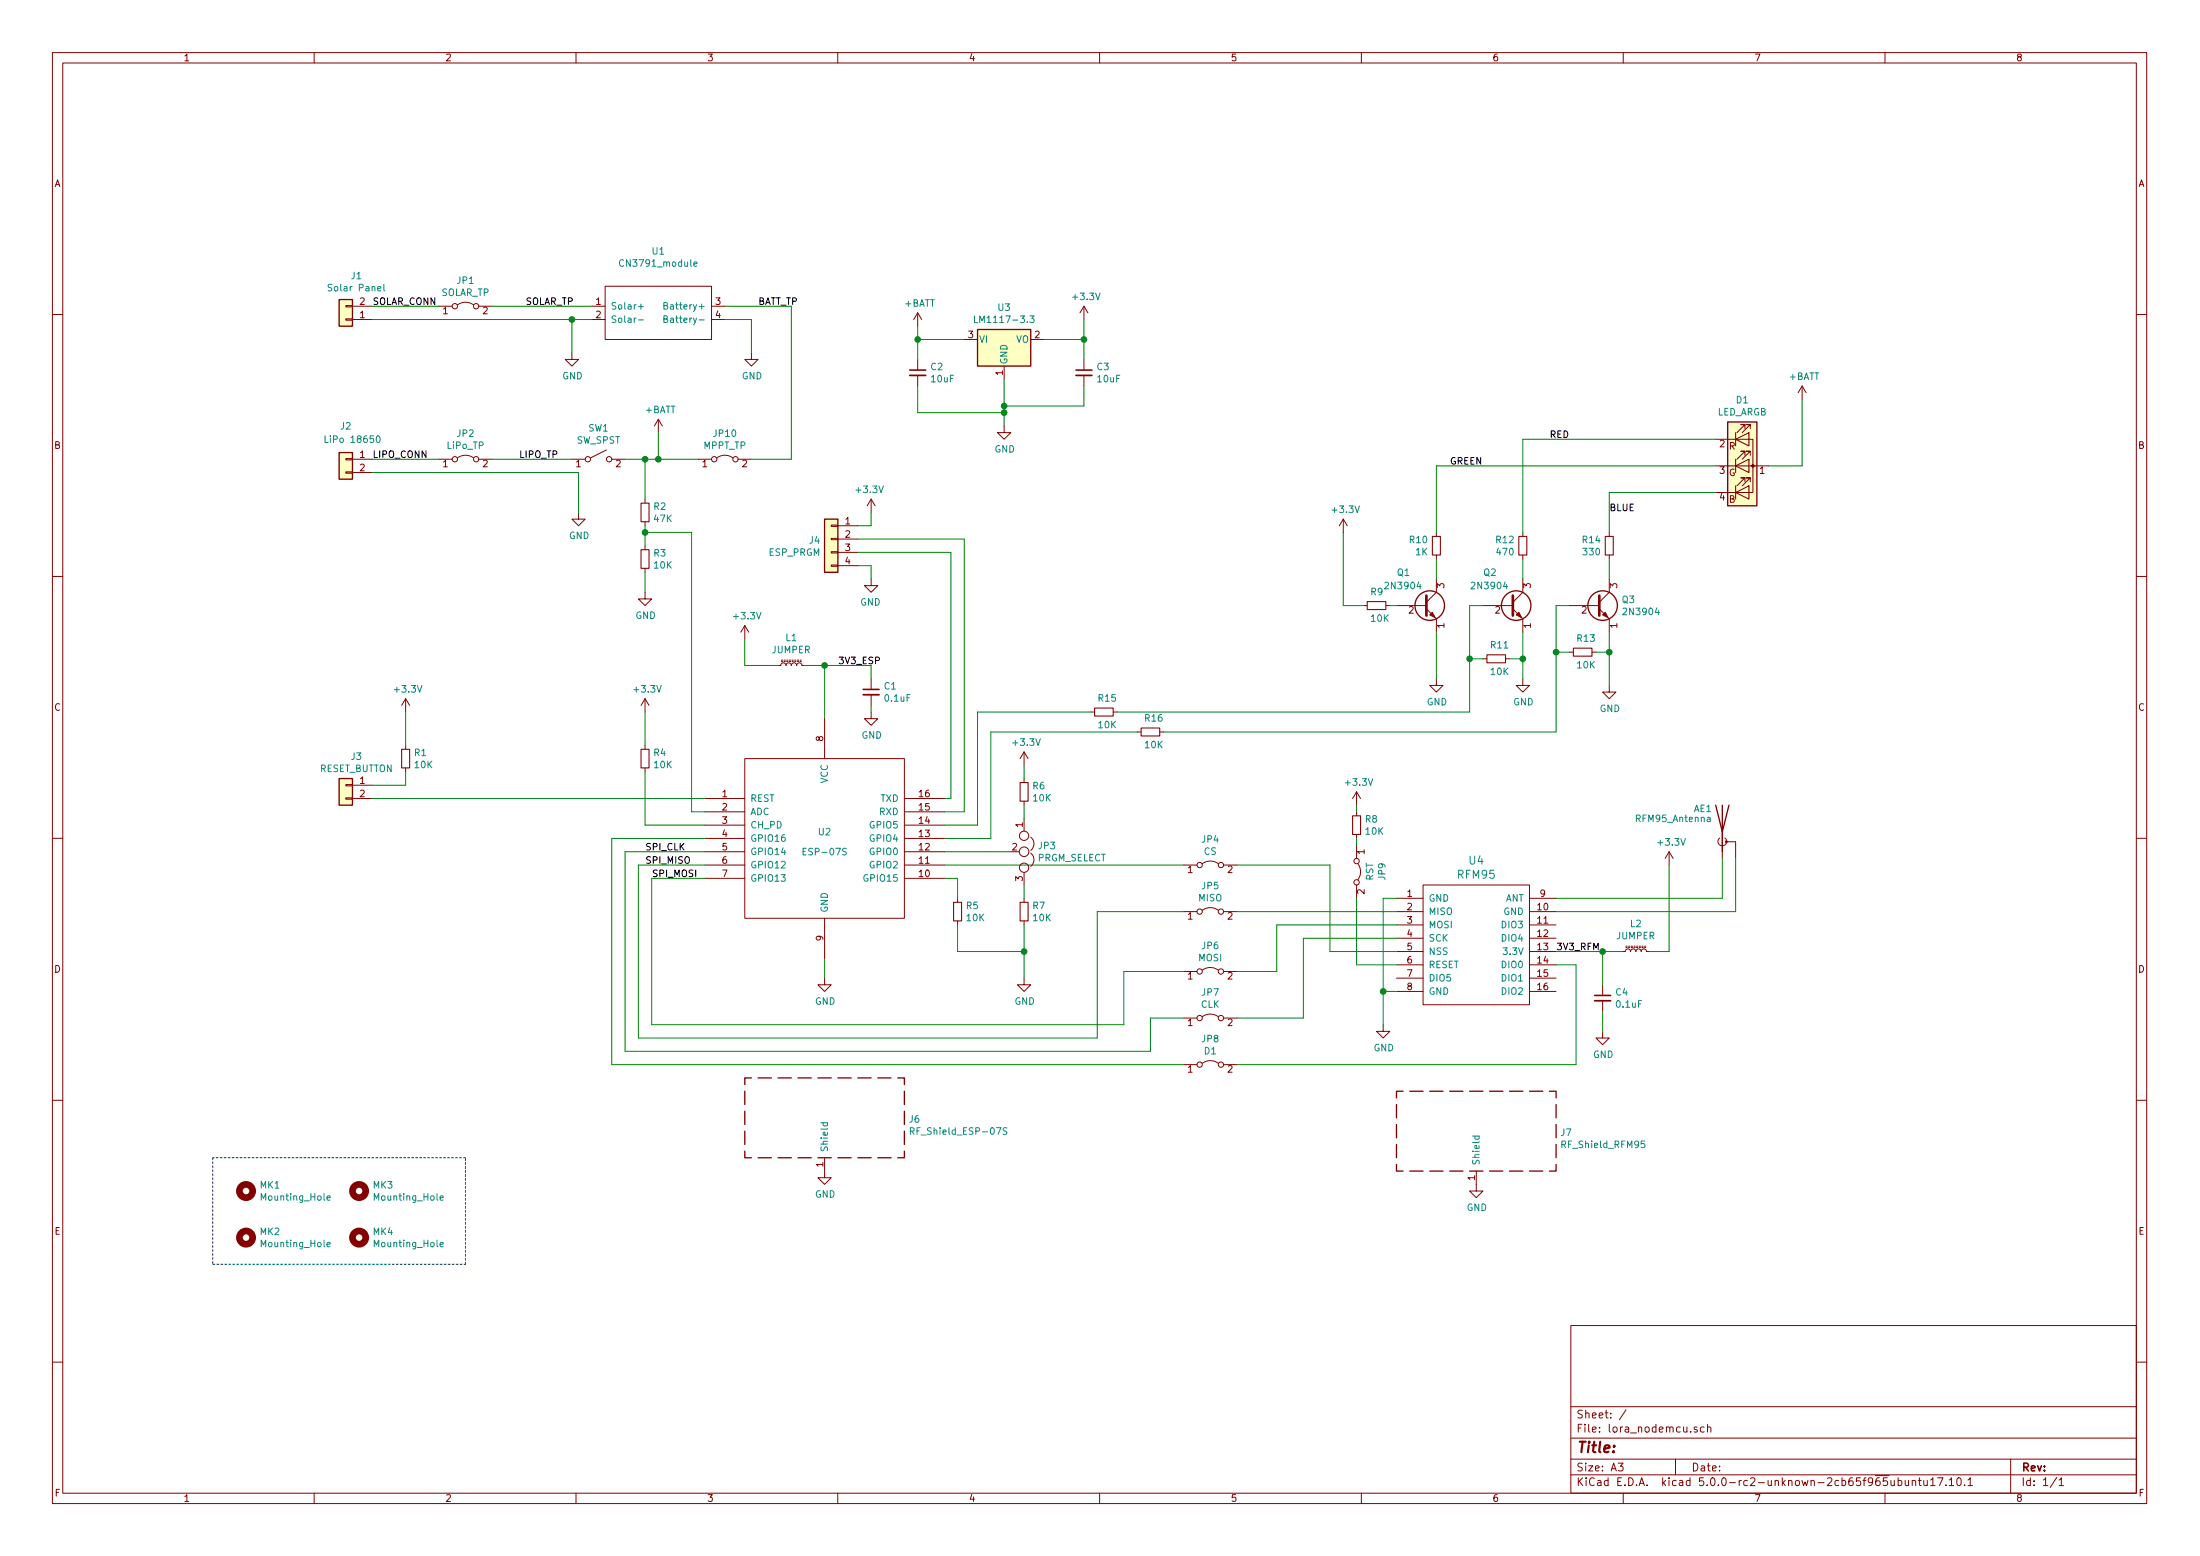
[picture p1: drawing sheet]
EESchema Schematic File Version 4
LIBS:lora_nodemcu-cache
EELAYER 29 0
EELAYER END
$Descr A3 16535 11693
encoding utf-8
Sheet 1 1
Title ""
Date ""
Rev ""
Comp ""
Comment1 ""
Comment2 ""
Comment3 ""
Comment4 ""
$EndDescr
$Comp
L rfm95:RFM95 U4
U 1 1
P 11050 7100
F 0 "U4" H 11100 7737 60  0000 C CNN
F 1 "RFM95" H 11100 7631 60  0000 C CNN
F 2 "disaster_radio:RFM95" H 11050 7100 60  0001 C CNN
F 3 "" H 11050 7100 60  0001 C CNN
	1    11050 7100
	1    0    0    -1  
$EndComp
$Comp
L Regulator_Linear:LM1117-3.3 U3
U 1 1
P 7550 2550
F 0 "U3" H 7550 2792 50  0000 C CNN
F 1 "LM1117-3.3" H 7550 2701 50  0000 C CNN
F 2 "Package_TO_SOT_SMD:SOT-223-3_TabPin2" H 7550 2550 50  0001 C CNN
F 3 "http://www.ti.com/lit/ds/symlink/lm1117.pdf" H 7550 2550 50  0001 C CNN
	1    7550 2550
	1    0    0    -1  
$EndComp
$Comp
L lora_nodemcu-cache:+3.3V #PWR0101
U 1 1
P 8150 2400
F 0 "#PWR0101" H 8150 2250 50  0001 C CNN
F 1 "+3.3V" H 8165 2573 50  0000 C CNN
F 2 "" H 8150 2400 50  0001 C CNN
F 3 "" H 8150 2400 50  0001 C CNN
	1    8150 2400
	1    0    0    -1  
$EndComp
$Comp
L Device:C_Small C2
U 1 1
P 6900 2800
F 0 "C2" H 6992 2846 50  0000 L CNN
F 1 "10uF" H 6992 2755 50  0000 L CNN
F 2 "Capacitor_SMD:C_0805_2012Metric_Pad1.15x1.50mm_HandSolder" H 6900 2800 50  0001 C CNN
F 3 "~" H 6900 2800 50  0001 C CNN
	1    6900 2800
	1    0    0    -1  
$EndComp
$Comp
L Device:C_Small C3
U 1 1
P 8150 2800
F 0 "C3" H 8242 2846 50  0000 L CNN
F 1 "10uF" H 8242 2755 50  0000 L CNN
F 2 "Capacitor_SMD:C_0805_2012Metric_Pad1.15x1.50mm_HandSolder" H 8150 2800 50  0001 C CNN
F 3 "~" H 8150 2800 50  0001 C CNN
	1    8150 2800
	1    0    0    -1  
$EndComp
$Comp
L power:GND #PWR0102
U 1 1
P 7550 3200
F 0 "#PWR0102" H 7550 2950 50  0001 C CNN
F 1 "GND" H 7555 3027 50  0000 C CNN
F 2 "" H 7550 3200 50  0001 C CNN
F 3 "" H 7550 3200 50  0001 C CNN
	1    7550 3200
	1    0    0    -1  
$EndComp
$Comp
L lora_nodemcu-rescue:Antenna_Shield-device AE1
U 1 1
P 12950 6250
F 0 "AE1" H 12875 6425 50  0000 R CNN
F 1 "RFM95_Antenna" H 12875 6350 50  0000 R CNN
F 2 "Connector_Coaxial:U.FL_Hirose_U.FL-R-SMT-1_Vertical" H 12950 6350 50  0001 C CNN
F 3 "" H 12950 6350 50  0001 C CNN
	1    12950 6250
	1    0    0    -1  
$EndComp
$Comp
L Jumper:Jumper_2_Bridged JP5
U 1 1
P 9100 6850
F 0 "JP5" H 9100 7045 50  0000 C CNN
F 1 "MISO" H 9100 6954 50  0000 C CNN
F 2 "Jumper:SolderJumper-2_P1.3mm_Bridged_Pad1.0x1.5mm" H 9100 6850 50  0001 C CNN
F 3 "~" H 9100 6850 50  0001 C CNN
	1    9100 6850
	1    0    0    -1  
$EndComp
$Comp
L Jumper:Jumper_2_Bridged JP6
U 1 1
P 9100 7300
F 0 "JP6" H 9100 7495 50  0000 C CNN
F 1 "MOSI" H 9100 7404 50  0000 C CNN
F 2 "Jumper:SolderJumper-2_P1.3mm_Bridged_Pad1.0x1.5mm" H 9100 7300 50  0001 C CNN
F 3 "~" H 9100 7300 50  0001 C CNN
	1    9100 7300
	1    0    0    -1  
$EndComp
$Comp
L Jumper:Jumper_2_Bridged JP7
U 1 1
P 9100 7650
F 0 "JP7" H 9100 7845 50  0000 C CNN
F 1 "CLK" H 9100 7754 50  0000 C CNN
F 2 "Jumper:SolderJumper-2_P1.3mm_Bridged_Pad1.0x1.5mm" H 9100 7650 50  0001 C CNN
F 3 "~" H 9100 7650 50  0001 C CNN
	1    9100 7650
	1    0    0    -1  
$EndComp
$Comp
L power:+BATT #PWR0103
U 1 1
P 4950 3250
F 0 "#PWR0103" H 4950 3100 50  0001 C CNN
F 1 "+BATT" H 4965 3423 50  0000 C CNN
F 2 "" H 4950 3250 50  0001 C CNN
F 3 "" H 4950 3250 50  0001 C CNN
	1    4950 3250
	1    0    0    -1  
$EndComp
$Comp
L Connector_Generic:Conn_01x02 J2
U 1 1
P 2600 3450
F 0 "J2" H 2600 3700 50  0000 C CNN
F 1 "LiPo 18650" H 2550 3600 50  0000 C CNN
F 2 "Battery:BatteryHolder_MPD_BH-18650-PC2" H 2600 3450 50  0001 C CNN
F 3 "~" H 2600 3450 50  0001 C CNN
	1    2600 3450
	-1   0    0    -1  
$EndComp
$Comp
L power:GND #PWR0104
U 1 1
P 4350 3850
F 0 "#PWR0104" H 4350 3600 50  0001 C CNN
F 1 "GND" H 4355 3677 50  0000 C CNN
F 2 "" H 4350 3850 50  0001 C CNN
F 3 "" H 4350 3850 50  0001 C CNN
	1    4350 3850
	1    0    0    -1  
$EndComp
$Comp
L Connector_Generic:Conn_01x02 J1
U 1 1
P 2600 2400
F 0 "J1" H 2520 2075 50  0000 C CNN
F 1 "Solar Panel" H 2520 2166 50  0000 C CNN
F 2 "disaster_radio:solar_panel_conn" H 2600 2400 50  0001 C CNN
F 3 "~" H 2600 2400 50  0001 C CNN
	1    2600 2400
	-1   0    0    1   
$EndComp
$Comp
L disaster_radio:CN3791_module U1
U 1 1
P 4950 2350
F 0 "U1" H 4950 2815 50  0000 C CNN
F 1 "CN3791_module" H 4950 2724 50  0000 C CNN
F 2 "disaster_radio:CN3791_module" H 4950 2400 50  0001 C CNN
F 3 "" H 4950 2400 50  0001 C CNN
	1    4950 2350
	1    0    0    -1  
$EndComp
$Comp
L power:GND #PWR0105
U 1 1
P 4300 2650
F 0 "#PWR0105" H 4300 2400 50  0001 C CNN
F 1 "GND" H 4305 2477 50  0000 C CNN
F 2 "" H 4300 2650 50  0001 C CNN
F 3 "" H 4300 2650 50  0001 C CNN
	1    4300 2650
	1    0    0    -1  
$EndComp
Wire Wire Line
	4300 2650 4300 2400
Wire Wire Line
	4300 2400 2800 2400
Wire Wire Line
	4300 2400 4450 2400
Connection ~ 4300 2400
$Comp
L power:GND #PWR0106
U 1 1
P 5650 2650
F 0 "#PWR0106" H 5650 2400 50  0001 C CNN
F 1 "GND" H 5655 2477 50  0000 C CNN
F 2 "" H 5650 2650 50  0001 C CNN
F 3 "" H 5650 2650 50  0001 C CNN
	1    5650 2650
	1    0    0    -1  
$EndComp
Wire Wire Line
	5450 2400 5650 2400
Wire Wire Line
	5650 2400 5650 2650
Wire Wire Line
	5450 2300 5950 2300
Wire Wire Line
	5950 2300 5950 3450
Wire Wire Line
	4350 3850 4350 3550
Wire Wire Line
	4350 3550 2800 3550
Wire Wire Line
	4950 3250 4950 3450
$Comp
L power:+BATT #PWR0107
U 1 1
P 6900 2450
F 0 "#PWR0107" H 6900 2300 50  0001 C CNN
F 1 "+BATT" H 6915 2623 50  0000 C CNN
F 2 "" H 6900 2450 50  0001 C CNN
F 3 "" H 6900 2450 50  0001 C CNN
	1    6900 2450
	1    0    0    -1  
$EndComp
Wire Wire Line
	6900 2450 6900 2550
Wire Wire Line
	7250 2550 6900 2550
Connection ~ 6900 2550
Wire Wire Line
	6900 2550 6900 2700
Wire Wire Line
	7550 2850 7550 3050
Wire Wire Line
	7550 3100 6900 3100
Wire Wire Line
	6900 3100 6900 2900
Connection ~ 7550 3100
Wire Wire Line
	7550 3100 7550 3200
Wire Wire Line
	7550 3050 8150 3050
Wire Wire Line
	8150 3050 8150 2900
Connection ~ 7550 3050
Wire Wire Line
	7550 3050 7550 3100
Wire Wire Line
	7850 2550 8150 2550
Connection ~ 8150 2550
Wire Wire Line
	8150 2550 8150 2400
$Comp
L Connector_Generic:Conn_01x04 J4
U 1 1
P 6250 4050
F 0 "J4" H 6329 4042 50  0000 L CNN
F 1 "ESP_PRGM" H 6329 3951 50  0000 L CNN
F 2 "Connector_PinHeader_2.54mm:PinHeader_1x04_P2.54mm_Vertical" H 6250 4050 50  0001 C CNN
F 3 "~" H 6250 4050 50  0001 C CNN
	1    6250 4050
	-1   0    0    -1  
$EndComp
$Comp
L power:GND #PWR0108
U 1 1
P 6550 4350
F 0 "#PWR0108" H 6550 4100 50  0001 C CNN
F 1 "GND" H 6555 4177 50  0000 C CNN
F 2 "" H 6550 4350 50  0001 C CNN
F 3 "" H 6550 4350 50  0001 C CNN
	1    6550 4350
	-1   0    0    -1  
$EndComp
Wire Wire Line
	6550 4350 6550 4250
Wire Wire Line
	6550 4250 6450 4250
$Comp
L lora_nodemcu-cache:+3.3V #PWR0109
U 1 1
P 6550 3850
F 0 "#PWR0109" H 6550 3700 50  0001 C CNN
F 1 "+3.3V" H 6565 4023 50  0000 C CNN
F 2 "" H 6550 3850 50  0001 C CNN
F 3 "" H 6550 3850 50  0001 C CNN
	1    6550 3850
	-1   0    0    -1  
$EndComp
Wire Wire Line
	6550 3850 6550 3950
Wire Wire Line
	6550 3950 6450 3950
$Comp
L lora_nodemcu-cache:+3.3V #PWR0110
U 1 1
P 5600 4800
F 0 "#PWR0110" H 5600 4650 50  0001 C CNN
F 1 "+3.3V" H 5615 4973 50  0000 C CNN
F 2 "" H 5600 4800 50  0001 C CNN
F 3 "" H 5600 4800 50  0001 C CNN
	1    5600 4800
	1    0    0    -1  
$EndComp
$Comp
L Device:C_Small C1
U 1 1
P 6550 5200
F 0 "C1" H 6642 5246 50  0000 L CNN
F 1 "0.1uF" H 6642 5155 50  0000 L CNN
F 2 "Capacitor_SMD:C_0805_2012Metric_Pad1.15x1.50mm_HandSolder" H 6550 5200 50  0001 C CNN
F 3 "~" H 6550 5200 50  0001 C CNN
	1    6550 5200
	1    0    0    -1  
$EndComp
$Comp
L power:GND #PWR0111
U 1 1
P 6550 5350
F 0 "#PWR0111" H 6550 5100 50  0001 C CNN
F 1 "GND" H 6555 5177 50  0000 C CNN
F 2 "" H 6550 5350 50  0001 C CNN
F 3 "" H 6550 5350 50  0001 C CNN
	1    6550 5350
	1    0    0    -1  
$EndComp
Wire Wire Line
	6550 5100 6550 5000
Wire Wire Line
	6550 5000 6200 5000
Wire Wire Line
	6200 5000 6200 5400
Wire Wire Line
	6550 5350 6550 5300
$Comp
L power:GND #PWR0112
U 1 1
P 6200 7350
F 0 "#PWR0112" H 6200 7100 50  0001 C CNN
F 1 "GND" H 6205 7177 50  0000 C CNN
F 2 "" H 6200 7350 50  0001 C CNN
F 3 "" H 6200 7350 50  0001 C CNN
	1    6200 7350
	1    0    0    -1  
$EndComp
Wire Wire Line
	6200 7200 6200 7350
Wire Wire Line
	5300 6200 4850 6200
$Comp
L Device:R_Small R6
U 1 1
P 7700 5950
F 0 "R6" H 7759 5996 50  0000 L CNN
F 1 "10K" H 7759 5905 50  0000 L CNN
F 2 "Resistor_SMD:R_0805_2012Metric_Pad1.15x1.50mm_HandSolder" H 7700 5950 50  0001 C CNN
F 3 "~" H 7700 5950 50  0001 C CNN
	1    7700 5950
	1    0    0    -1  
$EndComp
Wire Wire Line
	7100 6600 7200 6600
$Comp
L lora_nodemcu-cache:+3.3V #PWR0113
U 1 1
P 7700 5750
F 0 "#PWR0113" H 7700 5600 50  0001 C CNN
F 1 "+3.3V" H 7715 5923 50  0000 C CNN
F 2 "" H 7700 5750 50  0001 C CNN
F 3 "" H 7700 5750 50  0001 C CNN
	1    7700 5750
	1    0    0    -1  
$EndComp
Wire Wire Line
	7700 5750 7700 5850
$Comp
L Connector_Generic:Conn_01x02 J3
U 1 1
P 2600 5900
F 0 "J3" H 2520 6117 50  0000 C CNN
F 1 "RESET_BUTTON" H 2520 6026 50  0000 C CNN
F 2 "Connector_Phoenix_MC:PhoenixContact_MCV_1,5_2-G-5.08_1x02_P5.08mm_Vertical" H 2600 5900 50  0001 C CNN
F 3 "~" H 2600 5900 50  0001 C CNN
	1    2600 5900
	-1   0    0    -1  
$EndComp
Wire Wire Line
	2800 6000 5300 6000
$Comp
L Device:R_Small R1
U 1 1
P 3050 5700
F 0 "R1" H 3109 5746 50  0000 L CNN
F 1 "10K" H 3109 5655 50  0000 L CNN
F 2 "Resistor_SMD:R_0805_2012Metric_Pad1.15x1.50mm_HandSolder" H 3050 5700 50  0001 C CNN
F 3 "~" H 3050 5700 50  0001 C CNN
	1    3050 5700
	1    0    0    -1  
$EndComp
$Comp
L lora_nodemcu-cache:+3.3V #PWR0114
U 1 1
P 3050 5350
F 0 "#PWR0114" H 3050 5200 50  0001 C CNN
F 1 "+3.3V" H 3065 5523 50  0000 C CNN
F 2 "" H 3050 5350 50  0001 C CNN
F 3 "" H 3050 5350 50  0001 C CNN
	1    3050 5350
	1    0    0    -1  
$EndComp
$Comp
L Device:R_Small R4
U 1 1
P 4850 5700
F 0 "R4" H 4909 5746 50  0000 L CNN
F 1 "10K" H 4909 5655 50  0000 L CNN
F 2 "Resistor_SMD:R_0805_2012Metric_Pad1.15x1.50mm_HandSolder" H 4850 5700 50  0001 C CNN
F 3 "~" H 4850 5700 50  0001 C CNN
	1    4850 5700
	1    0    0    -1  
$EndComp
Wire Wire Line
	4850 5800 4850 6200
$Comp
L lora_nodemcu-cache:+3.3V #PWR0115
U 1 1
P 4850 5350
F 0 "#PWR0115" H 4850 5200 50  0001 C CNN
F 1 "+3.3V" H 4865 5523 50  0000 C CNN
F 2 "" H 4850 5350 50  0001 C CNN
F 3 "" H 4850 5350 50  0001 C CNN
	1    4850 5350
	1    0    0    -1  
$EndComp
Wire Wire Line
	4850 5350 4850 5600
Wire Wire Line
	3050 5350 3050 5600
Wire Wire Line
	3050 5800 3050 5900
Wire Wire Line
	3050 5900 2800 5900
$Comp
L Device:R_Small R7
U 1 1
P 7700 6850
F 0 "R7" H 7759 6896 50  0000 L CNN
F 1 "10K" H 7759 6805 50  0000 L CNN
F 2 "Resistor_SMD:R_0805_2012Metric_Pad1.15x1.50mm_HandSolder" H 7700 6850 50  0001 C CNN
F 3 "~" H 7700 6850 50  0001 C CNN
	1    7700 6850
	1    0    0    -1  
$EndComp
$Comp
L power:GND #PWR0116
U 1 1
P 7700 7350
F 0 "#PWR0116" H 7700 7100 50  0001 C CNN
F 1 "GND" H 7705 7177 50  0000 C CNN
F 2 "" H 7700 7350 50  0001 C CNN
F 3 "" H 7700 7350 50  0001 C CNN
	1    7700 7350
	1    0    0    -1  
$EndComp
Wire Wire Line
	7700 7350 7700 7150
$Comp
L Device:L_Core_Ferrite_Small L1
U 1 1
P 5950 5000
F 0 "L1" V 6155 5000 50  0000 C CNN
F 1 "JUMPER" V 6064 5000 50  0000 C CNN
F 2 "Inductor_SMD:L_0805_2012Metric_Pad1.15x1.50mm_HandSolder" H 5950 5000 50  0001 C CNN
F 3 "~" H 5950 5000 50  0001 C CNN
	1    5950 5000
	0    -1   -1   0   
$EndComp
Wire Wire Line
	6200 5000 6050 5000
Connection ~ 6200 5000
Wire Wire Line
	5600 4800 5600 5000
Wire Wire Line
	5600 5000 5850 5000
$Comp
L Jumper:Jumper_2_Bridged JP4
U 1 1
P 9100 6500
F 0 "JP4" H 9100 6695 50  0000 C CNN
F 1 "CS" H 9100 6604 50  0000 C CNN
F 2 "Jumper:SolderJumper-2_P1.3mm_Bridged_Pad1.0x1.5mm" H 9100 6500 50  0001 C CNN
F 3 "~" H 9100 6500 50  0001 C CNN
	1    9100 6500
	1    0    0    -1  
$EndComp
$Comp
L Jumper:Jumper_2_Bridged JP9
U 1 1
P 10200 6550
F 0 "JP9" H 10200 6745 50  0000 C CNN
F 1 "RST" H 10200 6654 50  0000 C CNN
F 2 "Jumper:SolderJumper-2_P1.3mm_Bridged_Pad1.0x1.5mm" H 10200 6550 50  0001 C CNN
F 3 "~" H 10200 6550 50  0001 C CNN
	1    10200 6550
	0    1    1    0   
$EndComp
$Comp
L Jumper:Jumper_2_Bridged JP8
U 1 1
P 9100 8000
F 0 "JP8" H 9100 8195 50  0000 C CNN
F 1 "D1" H 9100 8104 50  0000 C CNN
F 2 "Jumper:SolderJumper-2_P1.3mm_Bridged_Pad1.0x1.5mm" H 9100 8000 50  0001 C CNN
F 3 "~" H 9100 8000 50  0001 C CNN
	1    9100 8000
	1    0    0    -1  
$EndComp
Text Label 4850 6400 0    50   ~ 0
SPI_CLK
Text Label 4850 6500 0    50   ~ 0
SPI_MISO
Wire Wire Line
	5300 6600 4900 6600
Text Label 4900 6600 0    50   ~ 0
SPI_MOSI
$Comp
L lora_nodemcu-cache:+3.3V #PWR0117
U 1 1
P 12550 6500
F 0 "#PWR0117" H 12550 6350 50  0001 C CNN
F 1 "+3.3V" H 12565 6673 50  0000 C CNN
F 2 "" H 12550 6500 50  0001 C CNN
F 3 "" H 12550 6500 50  0001 C CNN
	1    12550 6500
	1    0    0    -1  
$EndComp
$Comp
L power:GND #PWR0118
U 1 1
P 12050 7750
F 0 "#PWR0118" H 12050 7500 50  0001 C CNN
F 1 "GND" H 12055 7577 50  0000 C CNN
F 2 "" H 12050 7750 50  0001 C CNN
F 3 "" H 12050 7750 50  0001 C CNN
	1    12050 7750
	1    0    0    -1  
$EndComp
Wire Wire Line
	12050 7150 11700 7150
$Comp
L Device:C_Small C4
U 1 1
P 12050 7500
F 0 "C4" H 12142 7546 50  0000 L CNN
F 1 "0.1uF" H 12142 7455 50  0000 L CNN
F 2 "Capacitor_SMD:C_0805_2012Metric_Pad1.15x1.50mm_HandSolder" H 12050 7500 50  0001 C CNN
F 3 "~" H 12050 7500 50  0001 C CNN
	1    12050 7500
	1    0    0    -1  
$EndComp
Wire Wire Line
	12050 7400 12050 7150
Wire Wire Line
	12050 7600 12050 7750
Wire Wire Line
	11700 7250 11850 7250
Wire Wire Line
	11850 7250 11850 8000
Wire Wire Line
	11850 8000 9300 8000
Wire Wire Line
	10500 7150 10000 7150
Wire Wire Line
	10000 7150 10000 6500
Wire Wire Line
	10000 6500 9300 6500
Wire Wire Line
	9800 7050 10500 7050
Wire Wire Line
	9800 7050 9800 7650
Wire Wire Line
	9800 7650 9300 7650
Wire Wire Line
	10500 6950 9600 6950
Wire Wire Line
	9600 6950 9600 7300
Wire Wire Line
	9600 7300 9300 7300
Wire Wire Line
	10500 7250 10200 7250
$Comp
L power:GND #PWR0119
U 1 1
P 10400 7700
F 0 "#PWR0119" H 10400 7450 50  0001 C CNN
F 1 "GND" H 10405 7527 50  0000 C CNN
F 2 "" H 10400 7700 50  0001 C CNN
F 3 "" H 10400 7700 50  0001 C CNN
	1    10400 7700
	1    0    0    -1  
$EndComp
Wire Wire Line
	10500 7450 10400 7450
Wire Wire Line
	10400 7450 10400 7700
Wire Wire Line
	10500 6750 10400 6750
Wire Wire Line
	10400 6750 10400 7450
Connection ~ 10400 7450
Wire Wire Line
	12950 6450 12950 6750
Wire Wire Line
	12950 6750 11700 6750
Wire Wire Line
	13050 6450 13050 6850
Wire Wire Line
	13050 6850 11700 6850
Wire Wire Line
	4900 6600 4900 7700
Wire Wire Line
	4900 7700 8450 7700
Wire Wire Line
	8450 7700 8450 7300
Wire Wire Line
	8450 7300 8900 7300
Wire Wire Line
	4800 6500 4800 7800
Wire Wire Line
	4800 7800 8250 7800
Wire Wire Line
	8250 7800 8250 6850
Wire Wire Line
	8250 6850 8900 6850
Wire Wire Line
	4800 6500 5300 6500
Wire Wire Line
	8900 7650 8650 7650
Wire Wire Line
	8650 7650 8650 7900
Wire Wire Line
	8650 7900 4700 7900
Wire Wire Line
	4700 7900 4700 6400
Wire Wire Line
	4700 6400 5300 6400
$Comp
L Switch:SW_SPST SW1
U 1 1
P 4500 3450
F 0 "SW1" H 4500 3685 50  0000 C CNN
F 1 "SW_SPST" H 4500 3594 50  0000 C CNN
F 2 "Connector_Phoenix_MC:PhoenixContact_MCV_1,5_2-G-5.08_1x02_P5.08mm_Vertical" H 4500 3450 50  0001 C CNN
F 3 "" H 4500 3450 50  0001 C CNN
	1    4500 3450
	1    0    0    -1  
$EndComp
Wire Wire Line
	4700 3450 4850 3450
$Comp
L Jumper:Jumper_2_Bridged JP1
U 1 1
P 3500 2300
F 0 "JP1" H 3500 2495 50  0000 C CNN
F 1 "SOLAR_TP" H 3500 2404 50  0000 C CNN
F 2 "Jumper:SolderJumper-2_P1.3mm_Bridged_Pad1.0x1.5mm" H 3500 2300 50  0001 C CNN
F 3 "~" H 3500 2300 50  0001 C CNN
	1    3500 2300
	1    0    0    -1  
$EndComp
$Comp
L Jumper:Jumper_2_Bridged JP2
U 1 1
P 3500 3450
F 0 "JP2" H 3500 3645 50  0000 C CNN
F 1 "LiPo_TP" H 3500 3554 50  0000 C CNN
F 2 "Jumper:SolderJumper-2_P1.3mm_Bridged_Pad1.0x1.5mm" H 3500 3450 50  0001 C CNN
F 3 "~" H 3500 3450 50  0001 C CNN
	1    3500 3450
	1    0    0    -1  
$EndComp
Wire Wire Line
	3700 3450 4300 3450
Wire Wire Line
	3300 3450 2800 3450
Wire Wire Line
	3700 2300 4450 2300
Wire Wire Line
	3300 2300 2800 2300
$Comp
L Device:R_Small R3
U 1 1
P 4850 4200
F 0 "R3" H 4909 4246 50  0000 L CNN
F 1 "10K" H 4909 4155 50  0000 L CNN
F 2 "Resistor_SMD:R_0805_2012Metric_Pad1.15x1.50mm_HandSolder" H 4850 4200 50  0001 C CNN
F 3 "~" H 4850 4200 50  0001 C CNN
	1    4850 4200
	1    0    0    -1  
$EndComp
$Comp
L Device:R_Small R2
U 1 1
P 4850 3850
F 0 "R2" H 4909 3896 50  0000 L CNN
F 1 "47K" H 4909 3805 50  0000 L CNN
F 2 "Resistor_SMD:R_0805_2012Metric_Pad1.15x1.50mm_HandSolder" H 4850 3850 50  0001 C CNN
F 3 "~" H 4850 3850 50  0001 C CNN
	1    4850 3850
	1    0    0    -1  
$EndComp
$Comp
L power:GND #PWR0120
U 1 1
P 4850 4450
F 0 "#PWR0120" H 4850 4200 50  0001 C CNN
F 1 "GND" H 4855 4277 50  0000 C CNN
F 2 "" H 4850 4450 50  0001 C CNN
F 3 "" H 4850 4450 50  0001 C CNN
	1    4850 4450
	1    0    0    -1  
$EndComp
Wire Wire Line
	4850 4450 4850 4300
Wire Wire Line
	4850 4100 4850 4000
Wire Wire Line
	4850 3750 4850 3450
Connection ~ 4850 3450
Wire Wire Line
	4850 3450 4950 3450
Wire Wire Line
	4850 4000 5200 4000
Wire Wire Line
	5200 4000 5200 6100
Wire Wire Line
	5200 6100 5300 6100
Connection ~ 4850 4000
Wire Wire Line
	4850 4000 4850 3950
Wire Wire Line
	5300 6300 4600 6300
Wire Wire Line
	4600 6300 4600 8000
$Comp
L Device:R_Small R8
U 1 1
P 10200 6200
F 0 "R8" H 10259 6246 50  0000 L CNN
F 1 "10K" H 10259 6155 50  0000 L CNN
F 2 "Resistor_SMD:R_0805_2012Metric_Pad1.15x1.50mm_HandSolder" H 10200 6200 50  0001 C CNN
F 3 "~" H 10200 6200 50  0001 C CNN
	1    10200 6200
	1    0    0    -1  
$EndComp
$Comp
L lora_nodemcu-cache:+3.3V #PWR0121
U 1 1
P 10200 6050
F 0 "#PWR0121" H 10200 5900 50  0001 C CNN
F 1 "+3.3V" H 10215 6223 50  0000 C CNN
F 2 "" H 10200 6050 50  0001 C CNN
F 3 "" H 10200 6050 50  0001 C CNN
	1    10200 6050
	1    0    0    -1  
$EndComp
Wire Wire Line
	10200 6050 10200 6100
Wire Wire Line
	10200 6300 10200 6350
Wire Wire Line
	10200 6750 10200 7250
$Comp
L Device:L_Core_Ferrite_Small L2
U 1 1
P 12300 7150
F 0 "L2" V 12505 7150 50  0000 C CNN
F 1 "JUMPER" V 12414 7150 50  0000 C CNN
F 2 "Inductor_SMD:L_0805_2012Metric_Pad1.15x1.50mm_HandSolder" H 12300 7150 50  0001 C CNN
F 3 "~" H 12300 7150 50  0001 C CNN
	1    12300 7150
	0    -1   -1   0   
$EndComp
Wire Wire Line
	12550 6500 12550 7150
Wire Wire Line
	12550 7150 12400 7150
Wire Wire Line
	12200 7150 12050 7150
Connection ~ 12050 7150
Wire Wire Line
	9300 6850 10500 6850
$Comp
L Transistor_BJT:2N3904 Q1
U 1 1
P 10700 4550
F 0 "Q1" H 10500 4800 50  0000 L CNN
F 1 "2N3904" H 10400 4700 50  0000 L CNN
F 2 "Package_TO_SOT_SMD:SOT-23_Handsoldering" H 10900 4475 50  0001 L CIN
F 3 "https://www.fairchildsemi.com/datasheets/2N/2N3904.pdf" H 10700 4550 50  0001 L CNN
	1    10700 4550
	1    0    0    -1  
$EndComp
$Comp
L Transistor_BJT:2N3904 Q2
U 1 1
P 11350 4550
F 0 "Q2" H 11150 4800 50  0000 L CNN
F 1 "2N3904" H 11050 4700 50  0000 L CNN
F 2 "Package_TO_SOT_SMD:SOT-23_Handsoldering" H 11550 4475 50  0001 L CIN
F 3 "https://www.fairchildsemi.com/datasheets/2N/2N3904.pdf" H 11350 4550 50  0001 L CNN
	1    11350 4550
	1    0    0    -1  
$EndComp
Wire Wire Line
	11700 4550 11800 4550
$Comp
L Device:R_Small R14
U 1 1
P 12100 4100
F 0 "R14" H 12159 4146 50  0000 L CNN
F 1 "330" H 12159 4055 50  0000 L CNN
F 2 "Resistor_SMD:R_0805_2012Metric_Pad1.15x1.50mm_HandSolder" H 12100 4100 50  0001 C CNN
F 3 "~" H 12100 4100 50  0001 C CNN
	1    12100 4100
	-1   0    0    -1  
$EndComp
$Comp
L Device:R_Small R12
U 1 1
P 11450 4100
F 0 "R12" H 11509 4146 50  0000 L CNN
F 1 "470" H 11509 4055 50  0000 L CNN
F 2 "Resistor_SMD:R_0805_2012Metric_Pad1.15x1.50mm_HandSolder" H 11450 4100 50  0001 C CNN
F 3 "~" H 11450 4100 50  0001 C CNN
	1    11450 4100
	-1   0    0    -1  
$EndComp
$Comp
L Device:R_Small R10
U 1 1
P 10800 4100
F 0 "R10" H 10859 4146 50  0000 L CNN
F 1 "1K" H 10859 4055 50  0000 L CNN
F 2 "Resistor_SMD:R_0805_2012Metric_Pad1.15x1.50mm_HandSolder" H 10800 4100 50  0001 C CNN
F 3 "~" H 10800 4100 50  0001 C CNN
	1    10800 4100
	-1   0    0    -1  
$EndComp
Wire Wire Line
	12100 3700 12100 4000
Wire Wire Line
	11450 3300 11450 4000
Wire Wire Line
	10800 3500 10800 4000
$Comp
L Transistor_BJT:2N3904 Q3
U 1 1
P 12000 4550
F 0 "Q3" H 12191 4596 50  0000 L CNN
F 1 "2N3904" H 12191 4505 50  0000 L CNN
F 2 "Package_TO_SOT_SMD:SOT-23_Handsoldering" H 12200 4475 50  0001 L CIN
F 3 "https://www.fairchildsemi.com/datasheets/2N/2N3904.pdf" H 12000 4550 50  0001 L CNN
	1    12000 4550
	1    0    0    -1  
$EndComp
Wire Wire Line
	11700 4550 11700 4900
Wire Wire Line
	7450 5500 7450 6300
Wire Wire Line
	7450 6300 7100 6300
Wire Wire Line
	11150 4550 11050 4550
Wire Wire Line
	11050 4550 11050 4950
Wire Wire Line
	7350 5350 7350 6200
Wire Wire Line
	7350 6200 7100 6200
Wire Wire Line
	10800 4350 10800 4200
Wire Wire Line
	11450 4350 11450 4200
Wire Wire Line
	12100 4200 12100 4350
$Comp
L Device:R_Small R11
U 1 1
P 11250 4950
F 0 "R11" V 11350 4900 50  0000 L CNN
F 1 "10K" V 11150 4900 50  0000 L CNN
F 2 "Resistor_SMD:R_0805_2012Metric_Pad1.15x1.50mm_HandSolder" H 11250 4950 50  0001 C CNN
F 3 "~" H 11250 4950 50  0001 C CNN
	1    11250 4950
	0    1    -1   0   
$EndComp
$Comp
L Device:R_Small R13
U 1 1
P 11900 4900
F 0 "R13" V 12000 4850 50  0000 L CNN
F 1 "10K" V 11800 4850 50  0000 L CNN
F 2 "Resistor_SMD:R_0805_2012Metric_Pad1.15x1.50mm_HandSolder" H 11900 4900 50  0001 C CNN
F 3 "~" H 11900 4900 50  0001 C CNN
	1    11900 4900
	0    1    -1   0   
$EndComp
$Comp
L power:GND #PWR0122
U 1 1
P 11450 5100
F 0 "#PWR0122" H 11450 4850 50  0001 C CNN
F 1 "GND" H 11455 4927 50  0000 C CNN
F 2 "" H 11450 5100 50  0001 C CNN
F 3 "" H 11450 5100 50  0001 C CNN
	1    11450 5100
	1    0    0    -1  
$EndComp
$Comp
L power:GND #PWR0123
U 1 1
P 12100 5150
F 0 "#PWR0123" H 12100 4900 50  0001 C CNN
F 1 "GND" H 12105 4977 50  0000 C CNN
F 2 "" H 12100 5150 50  0001 C CNN
F 3 "" H 12100 5150 50  0001 C CNN
	1    12100 5150
	1    0    0    -1  
$EndComp
$Comp
L power:GND #PWR0124
U 1 1
P 10800 5100
F 0 "#PWR0124" H 10800 4850 50  0001 C CNN
F 1 "GND" H 10805 4927 50  0000 C CNN
F 2 "" H 10800 5100 50  0001 C CNN
F 3 "" H 10800 5100 50  0001 C CNN
	1    10800 5100
	1    0    0    -1  
$EndComp
Wire Wire Line
	11150 4950 11050 4950
Connection ~ 11050 4950
Wire Wire Line
	11050 4950 11050 5350
Wire Wire Line
	11450 4750 11450 4950
Wire Wire Line
	11350 4950 11450 4950
Connection ~ 11450 4950
Wire Wire Line
	11450 4950 11450 5100
Text Label 10900 3500 0    50   ~ 0
GREEN
Text Label 11650 3300 0    50   ~ 0
RED
Text Label 12100 3850 0    50   ~ 0
BLUE
Wire Wire Line
	12100 4750 12100 4900
Wire Wire Line
	12100 4900 12000 4900
Wire Wire Line
	12100 5150 12100 4900
Connection ~ 12100 4900
Wire Wire Line
	11800 4900 11700 4900
Connection ~ 11700 4900
Wire Wire Line
	11700 4900 11700 5500
Wire Wire Line
	10800 4750 10800 5100
Wire Wire Line
	7100 6100 7250 6100
Wire Wire Line
	7250 6100 7250 4050
Wire Wire Line
	7250 4050 6450 4050
Wire Wire Line
	7150 4150 7150 6000
Wire Wire Line
	7150 6000 7100 6000
Wire Wire Line
	6450 4150 7150 4150
Wire Wire Line
	4600 8000 8900 8000
Wire Wire Line
	7100 6500 8900 6500
$Comp
L power:+BATT #PWR0125
U 1 1
P 13550 3000
F 0 "#PWR0125" H 13550 2850 50  0001 C CNN
F 1 "+BATT" H 13565 3173 50  0000 C CNN
F 2 "" H 13550 3000 50  0001 C CNN
F 3 "" H 13550 3000 50  0001 C CNN
	1    13550 3000
	1    0    0    -1  
$EndComp
Wire Wire Line
	13550 3000 13550 3500
$Comp
L Device:R_Small R5
U 1 1
P 7200 6850
F 0 "R5" H 7259 6896 50  0000 L CNN
F 1 "10K" H 7259 6805 50  0000 L CNN
F 2 "Resistor_SMD:R_0805_2012Metric_Pad1.15x1.50mm_HandSolder" H 7200 6850 50  0001 C CNN
F 3 "~" H 7200 6850 50  0001 C CNN
	1    7200 6850
	1    0    0    -1  
$EndComp
Wire Wire Line
	7200 6600 7200 6750
Wire Wire Line
	7200 6950 7200 7150
Wire Wire Line
	7200 7150 7700 7150
Connection ~ 7700 7150
Wire Wire Line
	7700 7150 7700 6950
Wire Wire Line
	8150 2550 8150 2700
Wire Wire Line
	10100 4550 10100 4000
$Comp
L lora_nodemcu-cache:+3.3V #PWR0126
U 1 1
P 10100 4000
F 0 "#PWR0126" H 10100 3850 50  0001 C CNN
F 1 "+3.3V" H 10115 4173 50  0000 C CNN
F 2 "" H 10100 4000 50  0001 C CNN
F 3 "" H 10100 4000 50  0001 C CNN
	1    10100 4000
	1    0    0    -1  
$EndComp
$Comp
L Device:R_Small R9
U 1 1
P 10350 4550
F 0 "R9" V 10450 4500 50  0000 L CNN
F 1 "10K" V 10250 4500 50  0000 L CNN
F 2 "Resistor_SMD:R_0805_2012Metric_Pad1.15x1.50mm_HandSolder" H 10350 4550 50  0001 C CNN
F 3 "~" H 10350 4550 50  0001 C CNN
	1    10350 4550
	0    1    -1   0   
$EndComp
Wire Wire Line
	10500 4550 10450 4550
Wire Wire Line
	10250 4550 10100 4550
$Comp
L Device:Jumper_NC_Dual JP3
U 1 1
P 7700 6400
F 0 "JP3" V 7654 6501 50  0000 L CNN
F 1 "PRGM_SELECT" V 7745 6501 50  0000 L CNN
F 2 "Connector_PinHeader_2.54mm:PinHeader_1x03_P2.54mm_Vertical" H 7700 6400 50  0001 C CNN
F 3 "~" H 7700 6400 50  0001 C CNN
	1    7700 6400
	0    1    1    0   
$EndComp
Wire Wire Line
	7700 6650 7700 6750
Wire Wire Line
	7600 6400 7100 6400
Wire Wire Line
	7700 6050 7700 6150
$Comp
L ESP8266:ESP-07S U2
U 1 1
P 6200 6300
F 0 "U2" H 6200 6350 50  0000 C CNN
F 1 "ESP-07S" H 6200 6200 50  0000 C CNN
F 2 "ESP8266:ESP-07S" H 6200 6300 50  0001 C CNN
F 3 "https://www.tinyosshop.com/datasheet/ESP-07S_User_Manual.pdf" H 6200 6300 50  0001 C CNN
	1    6200 6300
	1    0    0    -1  
$EndComp
$Comp
L Device:RF_Shield_One_Piece J7
U 1 1
P 11100 8500
F 0 "J7" H 11730 8491 50  0000 L CNN
F 1 "RF_Shield_RFM95" H 11730 8400 50  0000 L CNN
F 2 "RF_Shielding:Wuerth_36103305_30x30mm" H 11100 8400 50  0001 C CNN
F 3 "~" H 11100 8400 50  0001 C CNN
	1    11100 8500
	1    0    0    -1  
$EndComp
$Comp
L power:GND #PWR0127
U 1 1
P 11100 8900
F 0 "#PWR0127" H 11100 8650 50  0001 C CNN
F 1 "GND" H 11105 8727 50  0000 C CNN
F 2 "" H 11100 8900 50  0001 C CNN
F 3 "" H 11100 8900 50  0001 C CNN
	1    11100 8900
	1    0    0    -1  
$EndComp
$Comp
L Device:RF_Shield_One_Piece J6
U 1 1
P 6200 8400
F 0 "J6" H 6830 8391 50  0000 L CNN
F 1 "RF_Shield_ESP-07S" H 6830 8300 50  0000 L CNN
F 2 "RF_Shielding:Wuerth_36103305_30x30mm" H 6200 8300 50  0001 C CNN
F 3 "~" H 6200 8300 50  0001 C CNN
	1    6200 8400
	1    0    0    -1  
$EndComp
$Comp
L power:GND #PWR0128
U 1 1
P 6200 8800
F 0 "#PWR0128" H 6200 8550 50  0001 C CNN
F 1 "GND" H 6205 8627 50  0000 C CNN
F 2 "" H 6200 8800 50  0001 C CNN
F 3 "" H 6200 8800 50  0001 C CNN
	1    6200 8800
	1    0    0    -1  
$EndComp
$Comp
L Jumper:Jumper_2_Bridged JP10
U 1 1
P 5450 3450
F 0 "JP10" H 5450 3645 50  0000 C CNN
F 1 "MPPT_TP" H 5450 3554 50  0000 C CNN
F 2 "Jumper:SolderJumper-2_P1.3mm_Bridged_Pad1.0x1.5mm" H 5450 3450 50  0001 C CNN
F 3 "~" H 5450 3450 50  0001 C CNN
	1    5450 3450
	1    0    0    -1  
$EndComp
Wire Wire Line
	5250 3450 4950 3450
Connection ~ 4950 3450
Wire Wire Line
	5650 3450 5950 3450
$Comp
L Device:R_Small R15
U 1 1
P 8300 5350
F 0 "R15" V 8400 5300 50  0000 L CNN
F 1 "10K" V 8200 5300 50  0000 L CNN
F 2 "Resistor_SMD:R_0805_2012Metric_Pad1.15x1.50mm_HandSolder" H 8300 5350 50  0001 C CNN
F 3 "~" H 8300 5350 50  0001 C CNN
	1    8300 5350
	0    1    -1   0   
$EndComp
$Comp
L Device:R_Small R16
U 1 1
P 8650 5500
F 0 "R16" V 8750 5450 50  0000 L CNN
F 1 "10K" V 8550 5450 50  0000 L CNN
F 2 "Resistor_SMD:R_0805_2012Metric_Pad1.15x1.50mm_HandSolder" H 8650 5500 50  0001 C CNN
F 3 "~" H 8650 5500 50  0001 C CNN
	1    8650 5500
	0    1    -1   0   
$EndComp
Wire Wire Line
	8550 5500 7450 5500
Wire Wire Line
	8200 5350 7350 5350
Wire Wire Line
	11050 5350 8400 5350
Wire Wire Line
	11700 5500 8750 5500
$Comp
L lora_nodemcu-rescue:Mounting_Hole-Mechanical MK1
U 1 1
P 1850 8950
F 0 "MK1" H 1950 8996 50  0000 L CNN
F 1 "Mounting_Hole" H 1950 8905 50  0000 L CNN
F 2 "MountingHole:MountingHole_3.2mm_M3" H 1850 8950 50  0001 C CNN
F 3 "" H 1850 8950 50  0001 C CNN
	1    1850 8950
	1    0    0    -1  
$EndComp
$Comp
L lora_nodemcu-rescue:Mounting_Hole-Mechanical MK3
U 1 1
P 2700 8950
F 0 "MK3" H 2800 8996 50  0000 L CNN
F 1 "Mounting_Hole" H 2800 8905 50  0000 L CNN
F 2 "MountingHole:MountingHole_3.2mm_M3" H 2700 8950 50  0001 C CNN
F 3 "" H 2700 8950 50  0001 C CNN
	1    2700 8950
	1    0    0    -1  
$EndComp
$Comp
L lora_nodemcu-rescue:Mounting_Hole-Mechanical MK2
U 1 1
P 1850 9300
F 0 "MK2" H 1950 9346 50  0000 L CNN
F 1 "Mounting_Hole" H 1950 9255 50  0000 L CNN
F 2 "MountingHole:MountingHole_3.2mm_M3" H 1850 9300 50  0001 C CNN
F 3 "" H 1850 9300 50  0001 C CNN
	1    1850 9300
	1    0    0    -1  
$EndComp
$Comp
L lora_nodemcu-rescue:Mounting_Hole-Mechanical MK4
U 1 1
P 2700 9300
F 0 "MK4" H 2800 9346 50  0000 L CNN
F 1 "Mounting_Hole" H 2800 9255 50  0000 L CNN
F 2 "MountingHole:MountingHole_3.2mm_M3" H 2700 9300 50  0001 C CNN
F 3 "" H 2700 9300 50  0001 C CNN
	1    2700 9300
	1    0    0    -1  
$EndComp
$Comp
L Device:LED_ARGB D1
U 1 1
P 13100 3500
F 0 "D1" H 13100 3997 50  0000 C CNN
F 1 "LED_ARGB" H 13100 3906 50  0000 C CNN
F 2 "LED_THT:LED_D5.0mm-4" H 13100 3450 50  0001 C CNN
F 3 "~" H 13100 3450 50  0001 C CNN
	1    13100 3500
	1    0    0    -1  
$EndComp
Wire Wire Line
	13300 3500 13550 3500
Wire Wire Line
	11450 3300 12900 3300
Wire Wire Line
	10800 3500 12900 3500
Wire Wire Line
	12100 3700 12900 3700
Wire Notes Line
	1600 8700 1600 9500
Wire Notes Line
	1600 9500 3500 9500
Wire Notes Line
	3500 9500 3500 8700
Wire Notes Line
	3500 8700 1600 8700
Text Label 5700 2300 0    50   ~ 0
BATT_TP
Text Label 4200 3450 2    50   ~ 0
LIPO_TP
Text Label 3950 2300 0    50   ~ 0
SOLAR_TP
Text Label 2800 2300 0    50   ~ 0
SOLAR_CONN
Text Label 2800 3450 0    50   ~ 0
LIPO_CONN
Text Label 6300 5000 0    50   ~ 0
3V3_ESP
Text Label 11700 7150 0    50   ~ 0
3V3_RFM
$EndSCHEMATC
